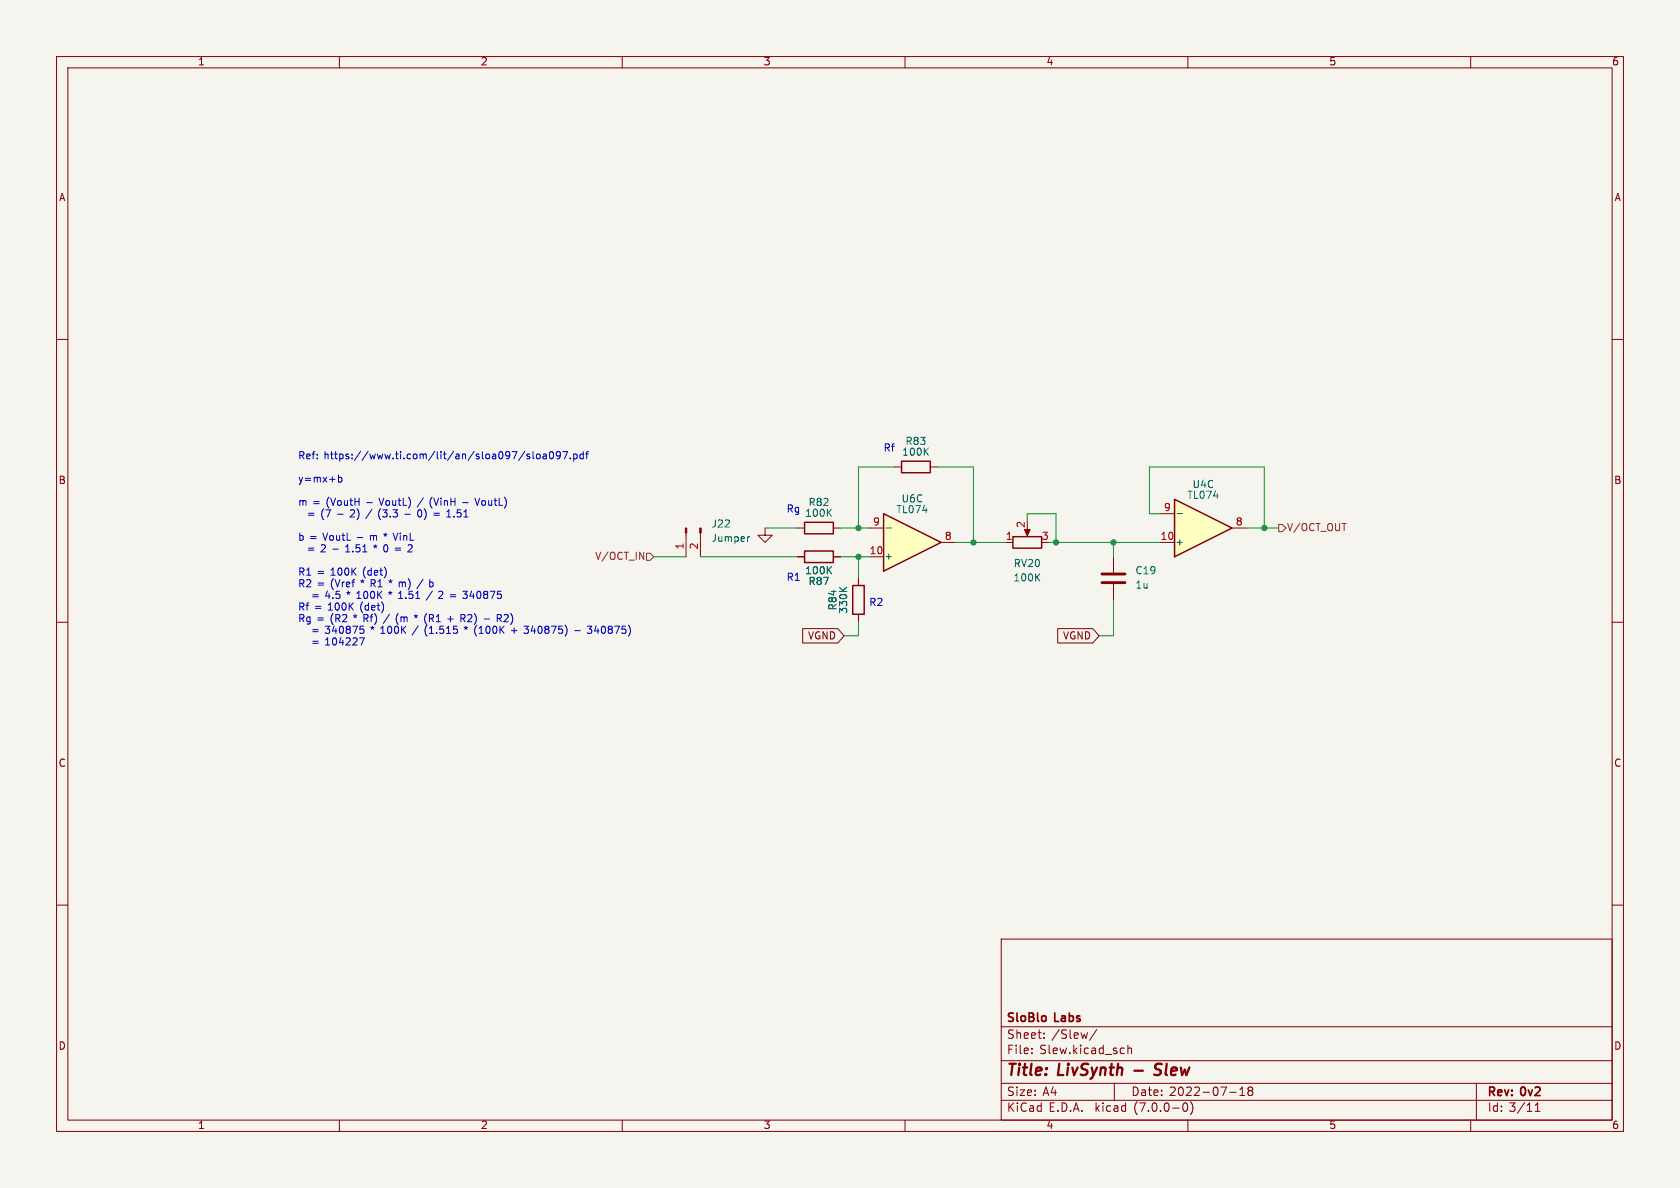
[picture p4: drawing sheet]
<svg xmlns="http://www.w3.org/2000/svg" width="297mm" height="210mm" viewBox="0 0 297 210" stroke-linecap="round" stroke-linejoin="round" font-family="sans-serif">
<path d="M0 0h297v210h-297z" fill="#f5f4ef" stroke="#f5f4ef" stroke-width=".18"/>
<g fill="none" stroke="#840000" stroke-width=".18">
<path d="M10 10h277v190h-277zM12 12h273v186h-273zM60 10v2M110 10v2M160 10v2M210 10v2M260 10v2M10 60h2M285 60h2M121.3 94.2v4.2M123.8 94.2v4.2M135.3 93.3v1.3h1.2l-1.2 1.3-1.3-1.3h1.3"/>
<path d="M158.1 82.6h1.3M164.5 82.6h1.2M196.8 98.4v2.8M10 110h2M196.8 103.3v2.7M285 110h2M10 160h2M285 160h2M177 166h108v32h-108zM60 198v2M110 198v2M160 198v2"/>
<path d="M177 194.5h108M177 191.5h108M177 187.5h108M177 181.5h108M182.4 186.1v.2M182.4 185.3v.2M184.6 183.4v.2M184.6 182.6v.2M193.9 182l-1.3 1.9M197 191.5v3M199.4 184.8v1.5M199.4 185.4l.2-.1h.4v1"/>
<path d="M209.3 195h.2a.81 .81 0 0 1 .5 .6 .81 .81 0 0 1-.3 .8l-.1 .1a.81 .81 0 0 1-.6-.7 .81 .81 0 0 1 .3-.8zM210 198v2M210.5 194.8a1.74 1.74 0 0 1 0 2.2M217.4 193.1h1.1M219.2 193.7h.8M219.2 192.6l.4-.4v1.5M220.9 192.8l-.3 .3 .1 .4 .2 .2h.3l.3-.3-.1-.5-.2-.1M220.9 192.8l-.3-.3 .3-.3h.3l.3 .2-.3 .4M220.9 192.8h.3M260 198v2M261 191.5v6.5M271.4 196.5h.9"/>
<path d="M271.4 195.4l.4-.4v1.5"/>
</g>
<path d="M200.5 189.3h1.6M204 189.9l.8 .1M205.1 188l-.7 .1a.46 .46 0 0 0-.2 .5 .46 .46 0 0 0 .3 .4l.4 .1" fill="none" stroke="#840000" stroke-width=".4"/>
<g fill="#840000" stroke="#840000" stroke-width=".18">
<path d="M123.7 93.3h.3v.9h-.3z"/>
<path d="M121.2 93.3h.2v.9h-.2z"/>
</g>
<path d="M132.5 94.9l-.3 .1" fill="none" stroke="#006464" stroke-width=".18"/>
<path d="M194.8 103h4.1M194.8 101.5h4.1" fill="none" stroke="#840000" stroke-width=".51"/>
<path d="M159.4 81.5h5.1v2.1h-5.1z" fill="none" stroke="#840000" stroke-width=".25"/>
<path d="M156.2 90.8l10.2 5.1-10.2 5.1z" fill="#ffffc2"/>
<path d="M142.2 92.3h5.1v2.1h-5.1zM156.2 90.8l10.2 5.1-10.2 5.1zM150.7 103.5h2.1v5.1h-2.1z" fill="none" stroke="#840000" stroke-width=".25"/>
<path d="M141 93.3h1.2M147.3 93.3h1.3M153.7 98.4h2.5M153.7 93.3h2.5M166.4 95.9h2.5M151.8 102.2v1.3M151.8 108.6v1.3" fill="none" stroke="#840000" stroke-width=".18"/>
<path d="M156.6 93.3h1" fill="none" stroke="#006464" stroke-width=".18"/>
<path d="M207.6 88.3l10.2 5-10.2 5.1z" fill="#ffffc2"/>
<path d="M142.2 97.4h5.1v2h-5.1zM179.1 94.9h5v2h-5zM207.6 88.3l10.2 5-10.2 5.1z" fill="none" stroke="#840000" stroke-width=".25"/>
<path d="M141 98.4h1.2M147.3 98.4h1.3M177.8 95.9h1.3M181.6 93.3v1.1M205.1 95.9h2.5M205.1 90.8h2.5M217.8 93.3h2.5M141.9 111.1h6.2l1.1 1.3-1.1 1.3h-6.2zM151.8 102.2v1.3M151.8 108.6v1.3M187 111.1h6.2l1.1 1.3-1.1 1.3h-6.2z" fill="none" stroke="#840000" stroke-width=".18"/>
<path d="M208.1 90.8h.9" fill="none" stroke="#006464" stroke-width=".18"/>
<path d="M181.1 93.6h1l-.5 1.1z" fill="#840000" stroke="#840000" stroke-width=".18"/>
<path d="M113.1 97.6l.7 1.3v-1.3M114.3 97.8h.6l.7 .6-.7 .7h-.6zM226.1 92.7h.6l.6 .6-.6 .7h-.6z" fill="none" stroke="#725600" stroke-width=".18"/>
<g fill="none" stroke="#0000c2" stroke-width=".18">
<path d="M92.8 79.8l-1.1 1.6M94.2 79.8v1.1l.2 .2M97.3 80l.1-.2a.68 .68 0 0 1 .5 .7 .68 .68 0 0 1-.5 .6l-.1-.1-.2-.4zM99.5 79.8h.8l-.5 1.3M103.1 79.8v1.3M104 79.8l-.3 .2v1.1M59.8 84v1.2M59.8 84.4h.4l.2 .2-.1 .6h-.5M66 96.5l.3 .1M67 90.5l-.1 .5 .1 .5M71.6 90.9h.9M72.2 96.4h-.1"/>
<path d="M72.8 96.8l-.7 .8h.8M74 90.2a.69 .69 0 0 0 .3 1.2M76.7 90.7h1M76.7 91.1h1M79 91.4h.7M79.4 90.1v1.3M81.8 88.9h1M84 88.1l.4 1.2M93.6 80.3h-.3l-.2 .1 .1 .2 .4 .1v.3h-.5M94.9 80.4l.2-.1 .3 .1 .1 .5-.1 .1-.3 .1-.2-.1zM96 80.3h.5l.1 .8M96.6 80.6h-.4l-.2 .2 .2 .3 .4-.1"/>
<path d="M99.1 80.4l-.3 .2h-.3l-.2-.2 .2-.5 .3-.1 .2 .2a.84 .84 0 0 1-.3 1.1h-.2M100.8 81v.1M101.4 80.3h.4l.2 .2-.1 .5h-.5M101.4 80.3v1.2M103.1 80.3h-.3l-.3 .2 .1 .5h.5M103.5 80.3h.5M63.6 112.8h.8l-.5 1.2M64.2 111.2l.1 .2-.1 .5M69 104.8l-.2 .3M73.2 108.8l.3 .1-.2 .3M73.9 110.6l-1 1.7M74.8 102.4l-1.1 1.6"/>
<path d="M75.2 111.1l-.1 .5 .3 .8M76 102.5v1.2M76 103.7h.3M76.3 102.9l-.3 .1M76.4 104.5l-1.1 1.6M78.2 105.1l-.7 .7h.8M79.2 109.4h.9M81.5 108.6l.6 .1M81.8 109.3l.4 .6M81.8 104.5h.8l-.4 .5 .3 .1 .1 .1M82.1 109.2l-.6 .1M82.2 111.2l.2-.2 .1 .2"/>
<path d="M82.6 105.6l-.2 .2h-.4M85.6 109.4h.9M87.9 109.3l.6-.1 .1-.1v-.3l-.7-.2v1.3M88.2 109.3l.4 .6M90.4 111.5h1M90.9 111v1M92.6 110.7h.8l-.4 .5h.3l.1 .2M93.4 111.7l-.2 .3h-.4M101.6 111.5h1M103.8 110.7h.8l-.4 .5 .4 .1v.5l-.2 .2-.6-.2"/>
</g>
<g fill="none" stroke="#009600" stroke-width=".18">
<path d="M115.6 98.4h5.7M123.8 98.4h17.2M135.3 93.3h5.7M148.6 93.3h5.1M148.6 98.4h5.1M151.8 98.4v3.8M158.1 82.6h-6.3v10.7M165.7 82.6h6.4v13.3M168.9 95.9h8.9M181.6 92.1v-1.3h5.1v5.1M185.4 95.9h19.7M196.8 95.9v2.5"/>
<path d="M205.1 90.8h-1.9v-8.2h20.3v10.7M220.3 93.3h5.8M151.8 109.9v2.5h-2.6M196.8 106v6.4h-2.5"/>
</g>
<g fill="#009600" stroke="#009600" stroke-width=".18">
<circle cx="196.8" cy="95.9" r=".46"/>
<circle cx="186.7" cy="95.9" r=".46"/>
<circle cx="172.1" cy="95.9" r=".46"/>
<circle cx="223.5" cy="93.3" r=".46"/>
<circle cx="151.8" cy="93.3" r=".46"/>
<circle cx="151.8" cy="98.4" r=".46"/>
</g>
<g font-size="2.8" fill="#840000">
<text x="178" y="190.8">Title:</text>
<text x="187.1" y="190.8">LivSynth</text>
<text x="205.4" y="190.8">Slew</text>
</g>
<g font-size="2.1" fill="#840000">
<text x="178" y="183.9">Sheet:</text>
<text x="178" y="181.1">SloBlo</text>
<text x="185.9" y="183.9">/Slew/</text>
<text x="186.6" y="181.1">Labs</text>
<text x="178" y="186.6">File:</text>
<text x="183.8" y="186.6">Slew.kicad_sch</text>
<text x="178" y="196.8">KiCad</text>
<text x="178" y="194">Size:</text>
<text x="184.3" y="194">A4</text>
<text x="185.4" y="196.8">E.D.A.</text>
<text x="193.7" y="196.8">kicad</text>
<text x="200" y="194">Date:</text>
<text x="200.6" y="196.8">(7.0.0-0)</text>
<text x="206.7" y="194">2022-07-18</text>
<text x="263" y="194.2">Rev:</text>
<text x="263" y="196.8">Id: 3/11</text>
<text x="269" y="194.2">0v2</text>
</g>
<g font-size="1.8" fill="#840000">
<text x="35" y="11.8">1</text>
<text x="85" y="11.8">2</text>
<text x="135" y="11.8">3</text>
<text x="185" y="11.8">4</text>
<text x="235" y="11.8">5</text>
<text x="285" y="11.8">6</text>
<text x="10.4" y="35.8">A</text>
<text x="285.4" y="35.8">A</text>
<text x="10.3" y="85.8">B</text>
<text x="285.3" y="85.8">B</text>
<text x="142.7" y="113.3">VGND</text>
<text x="187.8" y="113.3">VGND</text>
<text x="10.3" y="135.8">C</text>
<text x="285.3" y="135.8">C</text>
<text x="10.3" y="185.8">D</text>
<text x="285.3" y="185.8">D</text>
<text x="35" y="199.8">1</text>
<text x="85" y="199.8">2</text>
<text x="135" y="199.8">3</text>
<text x="185" y="199.8">4</text>
<text x="235" y="199.8">5</text>
<text x="285" y="199.8">6</text>
</g>
<g font-size="1.8" fill="#0000c2">
<text x="52.7" y="81.4">Ref:</text>
<text x="57.3" y="81.4">https://www.ti.com/lit/an/sloa097/sloa097.pdf</text>
<text x="156.2" y="80">Rf</text>
<text x="52.7" y="85.5">y=mx+b</text>
<text x="52.7" y="89.6">m =</text>
<text x="57.7" y="89.6">(VoutH</text>
<text x="64.9" y="89.6">-</text>
<text x="67.4" y="89.6">VoutL)</text>
<text x="74.3" y="89.6">/</text>
<text x="76.5" y="89.6">(VinH</text>
<text x="84.9" y="89.6">VoutL)</text>
<text x="52.7" y="95.8">b =</text>
<text x="54.5" y="91.7">=</text>
<text x="56.9" y="91.7">(7</text>
<text x="57.2" y="95.8">VoutL</text>
<text x="59.9" y="91.7">-</text>
<text x="62.4" y="91.7">2)</text>
<text x="63.2" y="95.8">-</text>
<text x="65.3" y="91.7">/</text>
<text x="65.7" y="95.8">m * VinL</text>
<text x="67.5" y="91.7">(3.3</text>
<text x="74.7" y="91.7">0)</text>
<text x="77.7" y="91.7">=</text>
<text x="80.1" y="91.7">1.51</text>
<text x="139.1" y="90.8">Rg</text>
<text x="52.7" y="102">R1 =</text>
<text x="54.5" y="97.8">=</text>
<text x="56.9" y="97.8">2 -</text>
<text x="58.5" y="102">100K</text>
<text x="61.5" y="97.8">1.51</text>
<text x="64.3" y="102">(det)</text>
<text x="66.6" y="97.8">* 0 =</text>
<text x="73" y="97.8">2</text>
<text x="52.7" y="104">R2 =</text>
<text x="55.4" y="106.1">=</text>
<text x="57.8" y="106.1">4.5</text>
<text x="58.5" y="104">(Vref</text>
<text x="61.7" y="106.1">* 100K</text>
<text x="64" y="104">* R1 * m)</text>
<text x="69.4" y="106.1">* 1.51</text>
<text x="76.7" y="104">b</text>
<text x="78.6" y="106.1">2 =</text>
<text x="83.1" y="106.1">340875</text>
<text x="139.1" y="102.9">R1</text>
<text x="153.7" y="107.3">R2</text>
<text x="52.7" y="108.1">Rf =</text>
<text x="52.7" y="110.2">Rg =</text>
<text x="55.4" y="112.2">=</text>
<text x="57.8" y="112.2">340875</text>
<text x="58.1" y="108.1">100K</text>
<text x="58.5" y="110.2">(R2</text>
<text x="62.7" y="110.2">* Rf)</text>
<text x="63.8" y="108.1">(det)</text>
<text x="66" y="112.2">* 100K</text>
<text x="68.3" y="110.2">/</text>
<text x="70.5" y="110.2">(m</text>
<text x="73.9" y="110.2">* (R1</text>
<text x="75.8" y="112.2">(1.515</text>
<text x="80" y="110.2">+</text>
<text x="82.5" y="110.2">R2)</text>
<text x="83" y="112.2">* (100K</text>
<text x="89.1" y="110.2">R2)</text>
<text x="91.5" y="112.2">+</text>
<text x="94" y="112.2">340875)</text>
<text x="105.4" y="112.2">340875)</text>
<text x="55.4" y="114.3">=</text>
<text x="57.8" y="114.3">104227</text>
</g>
<g font-size="1.8" fill="#006464">
<text x="159.4" y="80.8">100K</text>
<text x="160" y="78.9">R83</text>
<text x="142.9" y="89.7">R82</text>
<text x="159.3" y="89.1">U6C</text>
<text x="209.8" y="88.5">TL074</text>
<text x="210.8" y="86.6">U4C</text>
<text x="125.7" y="93.5">J22</text>
<text x="142.3" y="91.6">100K</text>
<text x="158.4" y="91">TL074</text>
<text x="125.7" y="96.1">Jumper</text>
<text x="142.3" y="101.8">100K</text>
<text x="156.3" y="99.3">+</text>
<text x="179.2" y="100.5">RV20</text>
<text x="200.7" y="101.8">C19</text>
<text x="207.8" y="96.7">+</text>
<text x="142.9" y="103.7">R87</text>
<text x="148.1" y="108" transform="rotate(-90 148.1 108)">R84</text>
<text x="179.1" y="103.1">100K</text>
<text x="200.7" y="104.3">1u</text>
<text x="150.1" y="108.6" transform="rotate(-90 150.1 108.6)">330K</text>
</g>
<g font-size="1.8" fill="#a90000">
<text x="154.3" y="93.1">9</text>
<text x="167" y="95.6">8</text>
<text x="177.8" y="95.6">1</text>
<text x="181.4" y="93.4" transform="rotate(-90 181.4 93.4)">2</text>
<text x="184.1" y="95.6">3</text>
<text x="205.1" y="95.6">10</text>
<text x="205.7" y="90.6">9</text>
<text x="218.4" y="93.1">8</text>
<text x="121" y="97.2" transform="rotate(-90 121 97.2)">1</text>
<text x="123.6" y="97.2" transform="rotate(-90 123.6 97.2)">2</text>
<text x="153.7" y="98.2">10</text>
</g>
<g font-size="1.8" fill="#725600">
<text x="227.5" y="94.2">V/OCT_OUT</text>
<text x="105.1" y="99.3">V/OCT_IN</text>
</g>
</svg>
